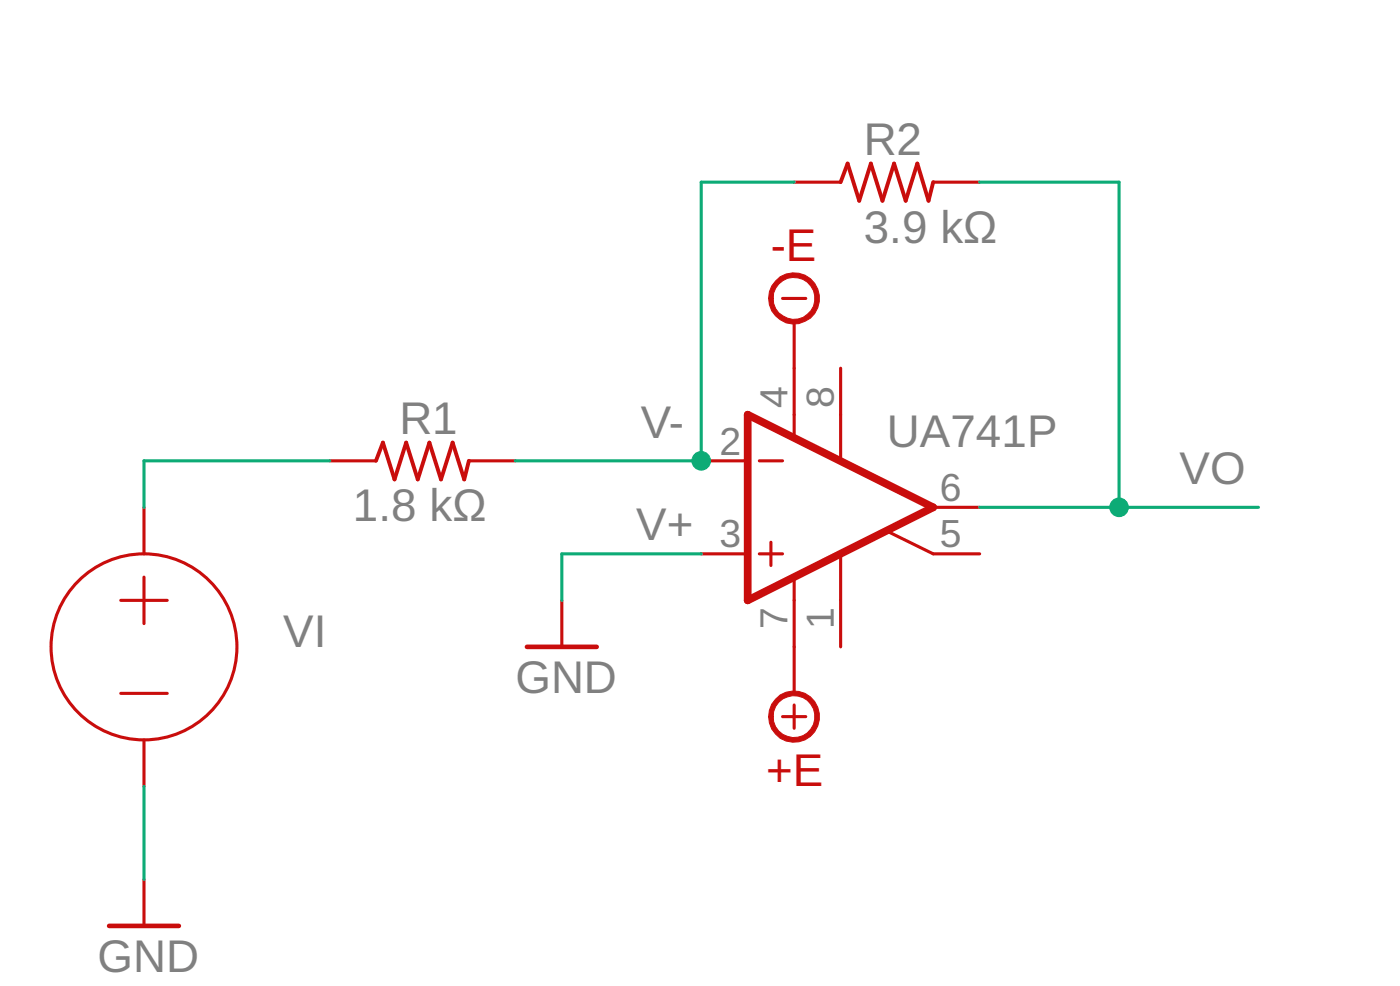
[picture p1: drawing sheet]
<svg xmlns="http://www.w3.org/2000/svg" width="77mm" height="54mm" viewBox="0 0 77 54" stroke-linecap="round" stroke-linejoin="round" font-family="sans-serif">
<path d="M45.9 9.9l.4-1 .7 2.1 .6-2.1 .6 2.1 .7-2.1 .6 2.1 .6-2.1 .7 2.1 .2-1.1M20.5 25.2l.4-1 .7 2 .6-2 .6 2 .7-2 .6 2 .6-2 .7 2 .2-1" fill="none" stroke="#c90d0c" stroke-width=".21"/>
<g fill="none" stroke="#c90d0c" stroke-width=".17">
<path d="M42.8 16.3h1.2M43.4 9.9h2.5M43.4 17.6v6.2M51 9.9h2.5M6.6 32.8h2.5M6.6 37.9h2.5M7.9 27.7v2.5M7.9 31.5v2.6M18 25.2h2.5M25.6 25.2h2.6M30.7 32.8v2.5M38.3 25.2h2.6"/>
<path d="M38.3 30.2h2.6M41.5 25.2h1.3M41.5 30.2h1.3M42.1 29.6v1.3M42.8 39.1h1.2M43.4 31.6v6.3M43.4 38.5v1.3M45.9 20.1v5M45.9 30.3v5M48.6 29l2.4 1.2h2.5M51 27.7h2.5M7.9 40.4v2.5"/>
<path d="M7.9 48v2.6"/>
<circle cx="7.9" cy="35.3" r="5.1"/>
</g>
<path d="M40.9 22.6l10.1 5.1-10.1 5.1z" fill="none" stroke="#c90d0c" stroke-width=".42"/>
<path d="M28.8 35.3h3.8M6 50.6h3.8" fill="none" stroke="#c90d0c" stroke-width=".25"/>
<g fill="#c90d0c" stroke="#c90d0c" stroke-width=".05">
<path d="M42.4 38.2a1.39 1.39 0 0 1 2.2 .2 1.39 1.39 0 0 1-.8 2.1 1.39 1.39 0 0 1-1.8-1.4h.3a1.14 1.14 0 0 1 1.6-.9 1.14 1.14 0 0 1 .2 1.9 1.14 1.14 0 0 1-1.8-.7v-.3h-.3l.2-.6z" fill-rule="evenodd"/>
<path d="M42.4 15.3a1.39 1.39 0 0 1 2.2 .3 1.39 1.39 0 0 1-.8 2 1.39 1.39 0 0 1-1.8-1.3h.3a1.15 1.15 0 0 1 1.5-1 1.15 1.15 0 0 1 .5 1.8 1.15 1.15 0 0 1-1.9-.3l-.1-.5h-.3l.2-.7z" fill-rule="evenodd"/>
</g>
<path d="M43.4 9.9h-5.1v15.3h-10.1M53.5 9.9h7.7v17.8M18 25.2h-10.1v2.5M38.3 30.2h-7.6v2.6M53.5 27.7h15.3M7.9 42.9v5.1" fill="none" stroke="#0dab76" stroke-width=".17"/>
<g fill="#0dab76" stroke="#0dab76" stroke-width=".05">
<circle cx="38.3" cy="25.2" r=".51"/>
<circle cx="61.2" cy="27.7" r=".51"/>
</g>
<g font-size="2.5" fill="#808080">
<text x="47.2" y="8.5">R2</text>
<text x="47.2" y="13.2">3.9 kΩ</text>
<text x="21.8" y="23.7">R1</text>
<text x="35" y="23.9">V-</text>
<text x="19.3" y="28.5">1.8 kΩ</text>
<text x="34.8" y="29.5">V+</text>
<text x="48.5" y="24.4">UA741P</text>
<text x="64.5" y="26.4">VO</text>
<text x="15.5" y="35.3">VI</text>
<text x="28.2" y="37.9">GND</text>
<text x="5.3" y="53.1">GND</text>
</g>
<g font-size="2.5" fill="#c90d0c">
<text x="42.1" y="14.3">-E</text>
<text x="41.9" y="42.9">+E</text>
</g>
<g font-size="2.1" fill="#808080">
<text x="43" y="22.3" transform="rotate(-90 43 22.3)">4</text>
<text x="45.6" y="22.3" transform="rotate(-90 45.6 22.3)">8</text>
<text x="39.3" y="24.8">2</text>
<text x="39.3" y="29.9">3</text>
<text x="51.4" y="29.9">5</text>
<text x="51.4" y="27.4">6</text>
<text x="43" y="34.3" transform="rotate(-90 43 34.3)">7</text>
<text x="45.6" y="34.3" transform="rotate(-90 45.6 34.3)">1</text>
</g>
</svg>
